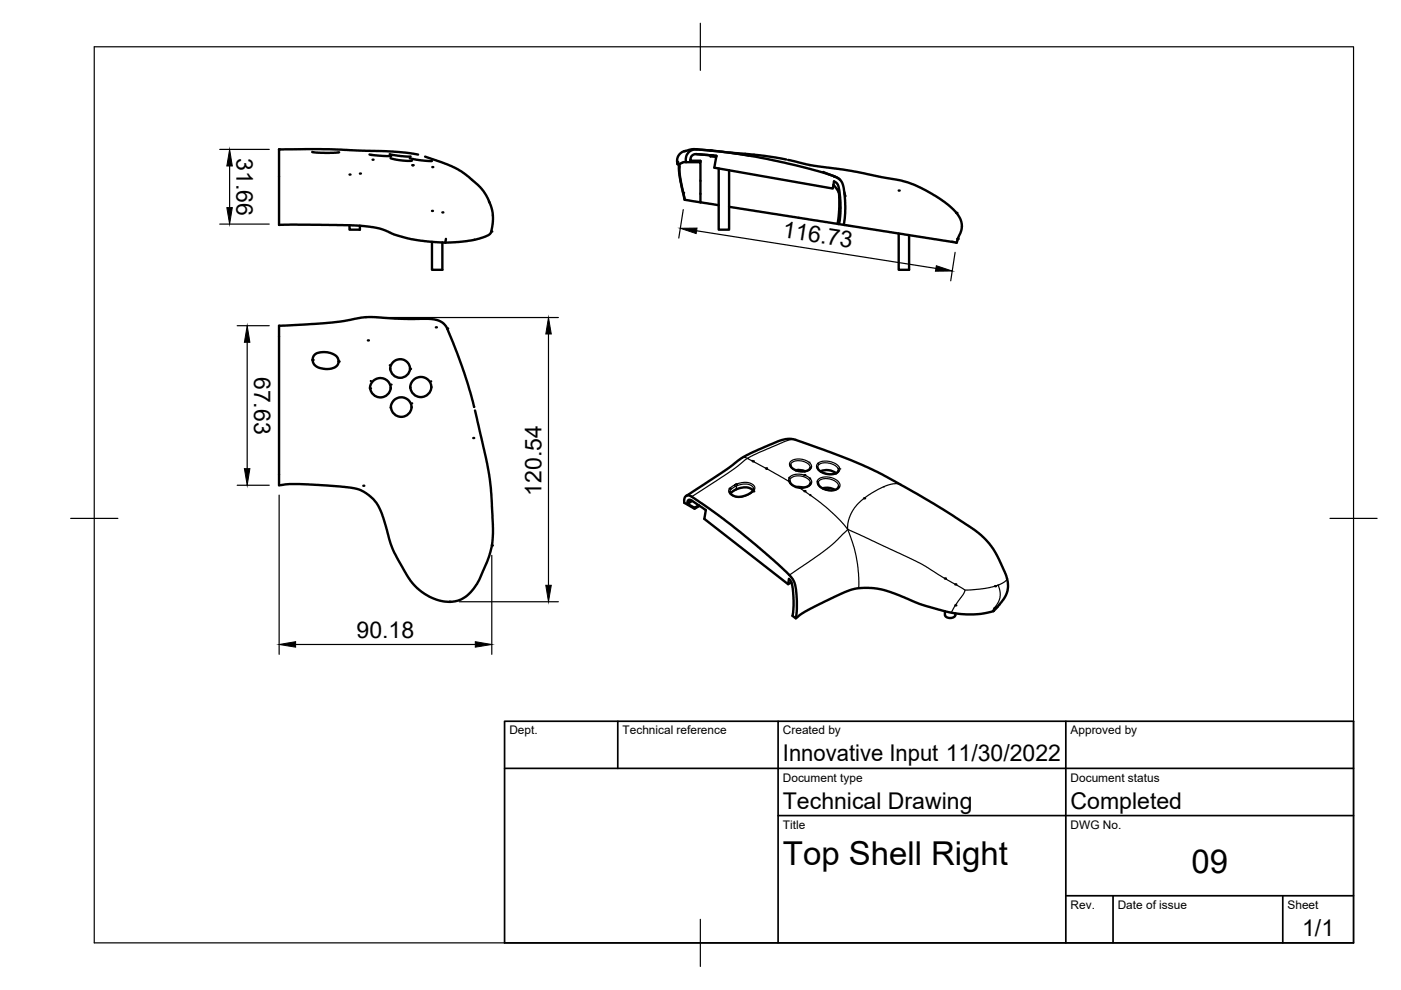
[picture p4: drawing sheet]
<svg xmlns="http://www.w3.org/2000/svg" width="297mm" height="210mm" viewBox="0 0 297 210" stroke-linecap="round" stroke-linejoin="round" font-family="sans-serif">
<!-- layer: Visible -->
<g fill="none" stroke="#000" stroke-width=".51">
<path d="M66.2 32.2l2.7 .2 3-.1M78.3 32.8l2.7 .3h2M78.8 32.8h.1M82.6 32.7l2.2 .4 2.3 .1M82.8 33.5l2 .5 2.5 .1M86.9 33.5l2.4 .5 2.3 .1M88.6 32.8l-2.6-.4-4.1-.3-12.2-.5-10.5 .1v16h12.2l5.8 .2 3.3 .6 3 1.2 3.7 1 6.2 .7h2.3l3.3-.3 2.5-.5 1.9-.7a1.58 1.58 0 0 0 .9-1.7l.2-2.5M90.1 33.2l6.3 2.3 2 1.2 1.7 1.5M100.1 38.2l1.3 1.1 1.1 1.2 1.3 2.4M143.9 35l.2 2.6 1.1 4.8 3.3 .5M145.4 34.4v-.5a2.26 2.26 0 0 1 3.1-2.2l7.1 .8 7.1 1.2 8.9 2.1 5.6 1.7a2.93 2.93 0 0 1 1.8 3l.2 3.9-.3 3.3M146.4 34.1h2.1"/>
<path d="M147.6 32.7l3.6 .3M148.5 34.1h-2.1M148.5 34.1v.3M150.6 31.9l8.2 1.1M151.1 32l-4.1-.4-2.1 .5-.8 .6-.4 .6-.1 .6v.9M151.9 33.1l-.5 2.5 25.2 4.4 .2-1.5h.2l.5 .4 .3 .6 .3 2.5 .1 3.3-.3 2.2M151.9 33.1l-1.2-.2-.1 .3 1.2 .1M151.9 33.1l-4.7-.4-.7 .6-.1 .8M152.4 35.7v13h2.2v-12.6M154.7 32.4l6.4 .5 5.6 .9M167.1 33.9l4.6 1.1 8.9 1.3 10.1 1.9 3.4 1.1 2.5 1.2 3.1 1.9 1.5 1.2 1.7 1.7 .8 1.2 .2 1.3-.1 1.1-.7 1.7M174.5 36.5l2.3 .9"/>
<path d="M176.7 39.2l1.2 1.7M176.8 37.4l1.3 .7M176.8 37.4h.1M177.8 40l.1 3.9-.3 3.6M74.1 47.8v.9h2.2v-.8M91.6 51.3v5.9h2.2v-5.8M94.6 50.6l-.2 .8M103.7 42.7l.5 1.5 .3 1.4M145.2 42.4l-1-4.7-.1-2.5-.5-.4 1.4-.4h3.5v8.5M148.5 42.9l3.9 .6M154.6 43.9l48.2 7.5 .3-.8M179 40.9l.2 .7"/>
<path d="M190.5 49.5v7.7h2.2v-7.3M203.1 50.6l-.1 .2M66.3 76.3l.2 .8 .5 .6 .8 .3 1.3 .2 1.2-.1 .8-.3 .4-.4 .3-.8-.2-.7-.5-.6-1.1-.5-1.1-.2-1 .1-.9 .3-.5 .5-.2 .8M82.7 78.1a2.11 2.11 0 0 0 2.1 2 2.11 2.11 0 0 0 2.1-2M86.9 78.2a2.11 2.11 0 0 0-2.1-2 2.11 2.11 0 0 0-2.1 2.1M78.4 82.4l.2-.9 .6-.8 .7-.4 .8-.1 .9 .2 .7 .5 .4 .7 .1 .8M78.6 80.8h.1M82.8 82.2a2.19 2.19 0 0 1-2.1 2.1 2.19 2.19 0 0 1-2.2-2.1M83 81.5h.1M87 82.2h.1M87.2 86.4a2.19 2.19 0 0 0-2.2-2.2 2.19 2.19 0 0 0-2.1 2.3v-.1M87.3 86.3a2.19 2.19 0 0 1-2.2 2.1 2.19 2.19 0 0 1-2.2-2.1"/>
<path d="M87.4 85.5h.1M91.4 80.9h.1M91.4 82.1l-.2-1-.7-.8a2.26 2.26 0 0 0-3.5 1.9M91.5 82a2.23 2.23 0 0 1-2.3 2.2 2.23 2.23 0 0 1-2.2-2.1M100.5 86.3l-1.3-4.8-1.4-4.1-3-7.9-.7-.8-1.3-.8-1.3-.3h-5.8l-4.4-.2a19.6 19.6 0 0 0-8.3 .6l-5.1 .6-8.7 .5v33.8l2.1-.3h2.2l10.5 .7 2.3 .5 2 1.2 1.5 1.6 .9 1.7 2 6.7 .9 2.2 3 5.2 1.6 2a9.3 9.3 0 0 0 9.1 2.9l1.8-1.1 1.3-1.3 .8-1.2 2.4-5.5 .6-2.3 .2-1.4v-5.1l-.6-8-.8-4.6-2.3-9.8M100.5 86.3h.1M162.6 99.4h.1M167.6 98.6l.1 .4 .4 .4 1.3 .5 1.7-.1 .5-.3 .2-.3M168.7 99.7h.1M168.8 99.7l.7-.1 1.2 .3M170.6 99.9h.1M173.3 99l.1 .4 .5 .5 .8 .4 .9 .2 1.4-.1 .5-.2 .3-.5"/>
<path d="M174 99.9a3.2 3.2 0 0 1 3.2 .4M145.8 106.8l.1-.7 .5-.1 3.2 2.2-.3 1.8 17.8 13.9 .7-.4M146.7 106.2l-.9 .6 1.5 .9M147.3 107.7v.2M148.2 107.1l-.9 .6M148.3 107.2l-1 .7-2.2-1.3v-.5a.93 .93 0 0 1 .4-1 .93 .93 0 0 1 1.1 .2l5.3 3.7 5.1 3.8 6.9 5.9 3.8 3.7 .8 1.2 .3 1.5 .2 4.1-.3 1.9M159.6 104l-.9-.6-1-.1-1.7 .5-1.1 .8M159.8 103.7l-.3 .5-.6 .5-.9 .4-1.1 .2-1.4-.2-.5-.3-.3-.5M167.4 101.3h.1M167.4 101.9l.4 .8 .6 .4 .9 .2 1.7-.1 .6-.3 .2-.4M168.8 103.3h.1M168.9 103.3l1.4 .1"/>
<path d="M171.7 101.5h.1M171.8 105h.1M173.5 102.4l.1 .4 .5 .5 1.6 .6 1.5-.1 .5-.4 .1-.3M174.4 103.5a3.3 3.3 0 0 1 2.6 .4M177.3 100.4h.1M191 102.8l-5.2-2.8-5.5-2.5-11.7-4.3-1.5-.2-2.3 .6-7.2 3.3-3.5 2.6-8.6 5.6M191 102.8l7.2 4.1 7.5 4.9 2.4 1.8 2.1 2.2 1.1 1.9 1.7 3.6 .5 1.4 .2 1.3-.1 1.3-.5 1.2-1.5 2.1-.9 1-1.9 .4-2.3 .3-2.6-.1-2.1-.3-6.7-1.8-4.3-1.8-3.3-1.2-2.4-.4-2.1-.1-1.8 .2-2.4 .9-7.5 3.6-2.6 1.8-.7-.5 .3-2.1-.1-2.8-.3-2-.6-1-.2 1.2M200.3 129.6v.8M200.4 130.4a1.26 1.26 0 0 0 2.1 0M202.5 130v.4M210.8 129l-.2 .6"/>
</g>
<g fill="#000">
<circle cx="59.2" cy="31.7" r=".25"/>
<circle cx="74.1" cy="37" r=".25"/>
<circle cx="76.3" cy="36.8" r=".25"/>
<circle cx="79" cy="33.9" r=".25"/>
<circle cx="87.4" cy="35" r=".25"/>
<circle cx="87.5" cy="35" r=".25"/>
<circle cx="91.7" cy="35.4" r=".25"/>
<circle cx="143.6" cy="34.3" r=".25"/>
<circle cx="145.1" cy="32.1" r=".25"/>
<circle cx="91.6" cy="44.7" r=".25"/>
<circle cx="93.8" cy="45" r=".25"/>
<circle cx="104.2" cy="49.1" r=".25"/>
<circle cx="144.8" cy="40.9" r=".25"/>
<circle cx="190.5" cy="40.4" r=".25"/>
<circle cx="201.8" cy="51.3" r=".25"/>
<circle cx="202.8" cy="45.1" r=".25"/>
<circle cx="203.1" cy="50.6" r=".25"/>
<circle cx="66.3" cy="76.3" r=".25"/>
<circle cx="71.8" cy="76.7" r=".25"/>
<circle cx="78" cy="72.2" r=".25"/>
<circle cx="82.7" cy="77.4" r=".25"/>
<circle cx="86.9" cy="78.2" r=".25"/>
<circle cx="92.4" cy="69.4" r=".25"/>
<circle cx="94.8" cy="69.7" r=".25"/>
<circle cx="78.4" cy="82.4" r=".25"/>
<circle cx="78.6" cy="81" r=".25"/>
<circle cx="100.3" cy="92.9" r=".25"/>
<circle cx="159.6" cy="97.8" r=".25"/>
<circle cx="162.4" cy="99.3" r=".25"/>
<circle cx="77" cy="103" r=".25"/>
<circle cx="104.3" cy="115.6" r=".25"/>
<circle cx="154.7" cy="103.6" r=".25"/>
<circle cx="156" cy="102.7" r=".25"/>
<circle cx="159.7" cy="104.2" r=".25"/>
<circle cx="170.5" cy="100.7" r=".25"/>
<circle cx="170.6" cy="104.1" r=".25"/>
<circle cx="173.4" cy="101.8" r=".25"/>
<circle cx="177.5" cy="101.9" r=".25"/>
<circle cx="183.2" cy="105.7" r=".25"/>
<circle cx="95.3" cy="127.6" r=".25"/>
<circle cx="200.3" cy="122.7" r=".25"/>
<circle cx="202.5" cy="123.9" r=".25"/>
<circle cx="202.5" cy="128.3" r=".25"/>
<circle cx="211" cy="124.3" r=".25"/>
</g>
<!-- layer: Visible Narrow -->
<g fill="none" stroke="#000" stroke-width=".25">
<path d="M157.3 97.1a1.14 1.14 0 0 1 1.2 .1l-4 3-7.9 5.1M159.3 97.6h.1M167.6 97.9l.7-.5 1.3-.1 1 .2 .9 .5a1.02 1.02 0 0 1 .5 1.2 1.02 1.02 0 0 1-1.1 .7l-1.3 .1-1.5-.6a1.03 1.03 0 0 1-.5-1.5zM167.6 98.6l.3-.5 .5-.3 1.5-.1 1.3 .5 .5 .5 .1 .5M168.7 93.3l-.8-.1-1.4 .3-5.5 2.4-2.5 1.3 8.7 4.9M169.5 99.9h.1M171.5 98h.1M173.4 98.2l.7-.3 1.2-.1 1 .1 1.1 .6a1.08 1.08 0 0 1 .6 1.3 1.08 1.08 0 0 1-1.2 .7h-1.8l-1.2-.6a1.05 1.05 0 0 1-.4-1.7zM173.4 98.2l.2 .3M173.6 98.5l.9-.4 1.4 .1 1.4 .7 .4 .4 .1 .4M173.6 98.5l-.3 .5M177.7 99.3h.1"/>
<path d="M178.1 99.4h.1M146.6 106.1l-.8 .4M154.7 103.5l1.2-.8 1.8-.4 1.6 .2 .5 .4 .2 .4-.1 .6-.8 .8-1 .4-1.1 .3-1.3-.1-.8-.5-.4-.6zM155.7 102.8l.2 .3M155.9 103.2l1.1-.4 1.3-.2 1.1 .5 .4 .6M155.9 103.2l-.9 .6-.3 .5M156.2 103l-.1 .8M167.2 102.1v-.5l.2-.4 .5-.4 .7-.2h1.6l1.3 .7 .6 .7v.4l-.2 .4-1 .5-1.4 .1 2.6 1.8 3 2.3 3.1 3 1.5 1.7 .2-1.8 .5-1.5 .9-1.3 1.4-1.5 2.2-1.6 2.7-1.4 1.9-.5h.8l.7 .2M167.2 102.1l.7 .8 .8 .4 .8 .1M167.3 102l.2 .2M167.4 101.9a2.25 2.25 0 0 1 3.1-.8l1.1 .7 .2 .7M167.5 102.2h.1"/>
<path d="M173.3 102.1l.2 .2M173.5 102.4l.1-.4 .6-.4 1.6-.1 1.5 .7 .4 .5 .1 .4M173.5 101.6l.4-.3 .9-.2 1.6 .2 1.3 .7 .4 .7v.4l-.5 .6-.8 .3h-1.1l-.8-.2-1.1-.6-.4-.4-.2-.7zM179.7 112.2l-2.7 2.8-1.7 1.4-8 5.5M179.7 112.2l15.4 7.2 5 3.1 3.5 2a2.93 2.93 0 0 0 2.8 .5l2.4-.2 2.3-.6 1.8-.7 .5-.5 .1-.4M179.7 112.2l1.1 3.1 .7 2.5 .5 3.7 .1 3.2M187.3 103.2h.1M204.6 125.1l-.3 .7-1.6 2.4-1 1.7M211.6 124.1h.1M211.6 124.1l.4 1.5v1l-.4 1.2-.8 1.2 1.1-.8"/>
</g>
<!-- layer: TITLEBLOCK -->
<path d="M107 152.9h180v47h-180zM131 152.9v10M165 152.9v47M226 152.9v47M107 162.9h180M165 172.9h122M226 189.9h61M236 189.9v10M272 189.9v10" fill="none" stroke="#000" stroke-width=".36"/>
<!-- layer: BORDER -->
<path d="M20 9.9h267v190h-267zM148.5 4.9v10M15 109.9h10M282 109.9h10M148.5 194.9v10" fill="none" stroke="#000" stroke-width=".25"/>
<!-- layer: FD_Dimensions -->
<g fill="none" stroke="#000" stroke-width=".25">
<path d="M46.6 31.7h10.5M48.7 35.2v8.8M46.6 47.5h10.5M144.9 44.4l-1 6.1M147.7 48.9l50.7 8M202.5 53.5l-.9 6M50.3 69.1h6.8M52.4 72.6v26.8M79.7 67.3h38.7M116.3 70.8v53.3M50.3 102.9h6.8M59.2 105v33.7"/>
<path d="M104.3 117.7v21M62.7 136.6h38.1M97.4 127.6h21"/>
</g>
<path d="M48.7 31.7l.6 3.5h-1.2zM48.1 44h1.2l-.6 3.5zM144.2 48.4h3.6l-.2 1.1zM198.5 56.3l3.4 1.2h-3.6zM52.4 69.1l.6 3.5h-1.2zM116.3 67.3l.6 3.5h-1.2zM51.8 99.4h1.2l-.6 3.5zM59.2 136.6l3.5-.5v1.1zM100.8 136.1l3.5 .5-3.5 .6zM115.7 124.1h1.2l-.6 3.5z" fill="#000" stroke="#000" stroke-width=".21"/>
<g font-size="7">
<text x="166" y="183.4">Top Shell Right</text>
<text x="252.6" y="185.2">09</text>
</g>
<g font-size="4.9">
<text x="50.1" y="33.5" transform="rotate(90 50.1 33.5)">31.66</text>
<text x="165.8" y="50.3" transform="rotate(9 165.8 50.3)">116.73</text>
<text x="53.9" y="79.9" transform="rotate(90 53.9 79.9)">67.63</text>
<text x="114.8" y="105.1" transform="rotate(-90 114.8 105.1)">120.54</text>
<text x="75.6" y="135.2">90.18</text>
<text x="166" y="161.4">Innovative Input 11/30/2022</text>
<text x="166" y="171.4">Technical Drawing</text>
<text x="227" y="171.4">Completed</text>
<text x="276.1" y="198.6">1/1</text>
</g>
<g font-size="2.5">
<text x="108" y="155.7">Dept.</text>
<text x="132" y="155.7">Technical reference</text>
<text x="166" y="155.7">Created by</text>
<text x="227" y="155.7">Approved by</text>
<text x="166" y="165.7">Document type</text>
<text x="227" y="165.7">Document status</text>
<text x="166" y="175.7">Title</text>
<text x="227" y="175.7">DWG No.</text>
<text x="227" y="192.7">Rev.</text>
<text x="237" y="192.7">Date of issue</text>
<text x="273" y="192.7">Sheet</text>
</g>
</svg>
